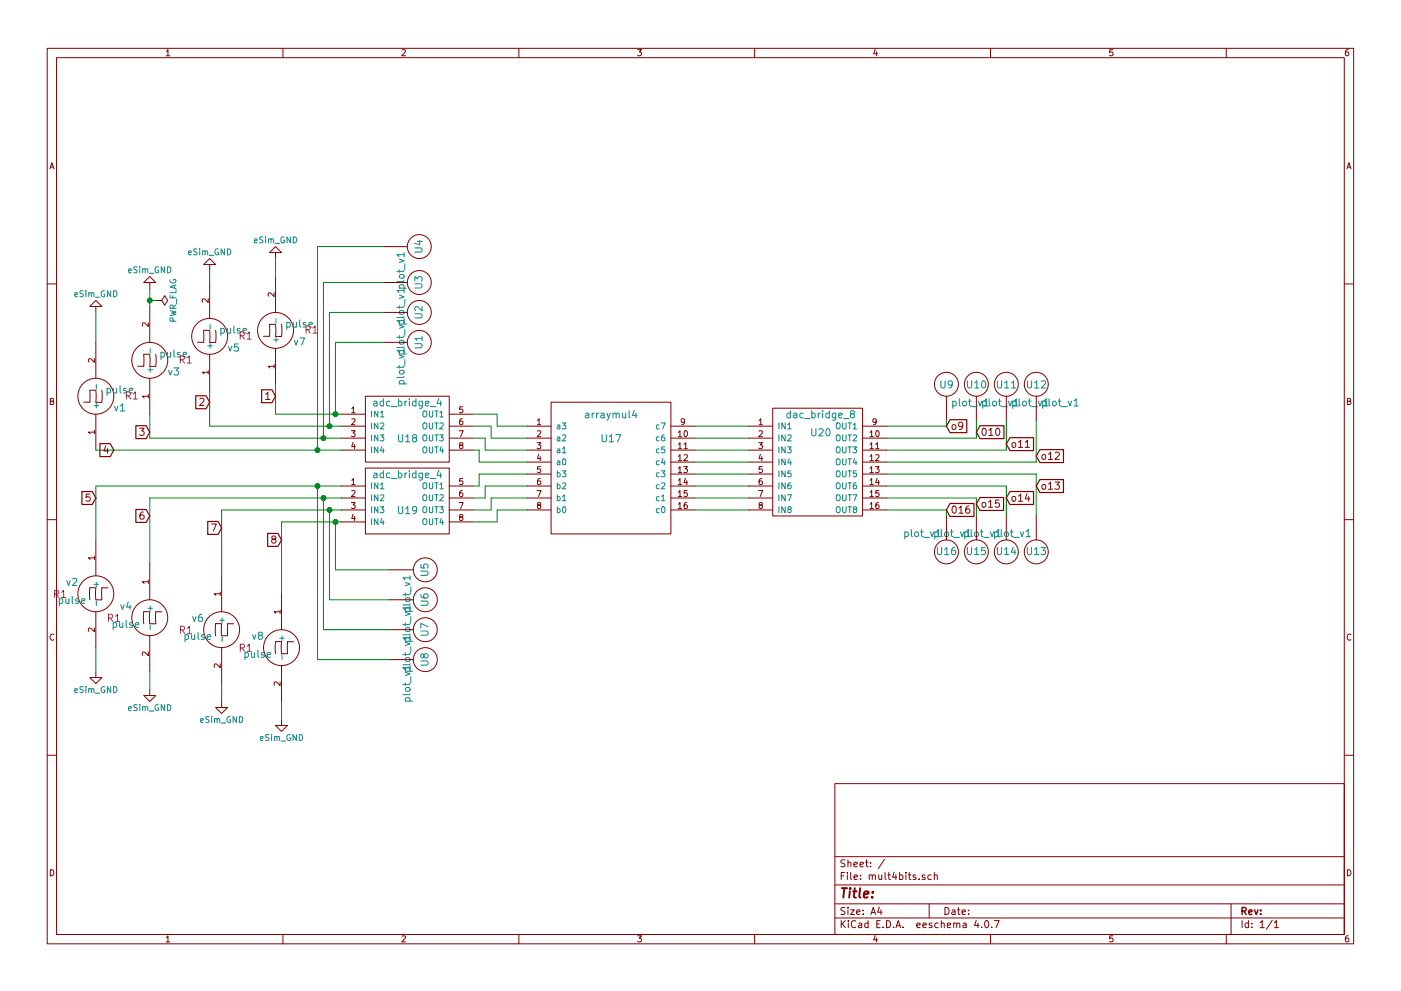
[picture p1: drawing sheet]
EESchema Schematic File Version 2
LIBS:adc-dac
LIBS:memory
LIBS:xilinx
LIBS:microcontrollers
LIBS:dsp
LIBS:microchip
LIBS:analog_switches
LIBS:motorola
LIBS:texas
LIBS:intel
LIBS:audio
LIBS:interface
LIBS:digital-audio
LIBS:philips
LIBS:display
LIBS:cypress
LIBS:siliconi
LIBS:opto
LIBS:atmel
LIBS:contrib
LIBS:power
LIBS:eSim_Plot
LIBS:transistors
LIBS:conn
LIBS:eSim_User
LIBS:regul
LIBS:74xx
LIBS:cmos4000
LIBS:eSim_Analog
LIBS:eSim_Devices
LIBS:eSim_Digital
LIBS:eSim_Hybrid
LIBS:eSim_Miscellaneous
LIBS:eSim_Power
LIBS:eSim_Sources
LIBS:eSim_Subckt
LIBS:eSim_Nghdl
LIBS:eSim_Ngveri
LIBS:mult4bits-cache
EELAYER 25 0
EELAYER END
$Descr A4 11693 8268
encoding utf-8
Sheet 1 1
Title ""
Date ""
Rev ""
Comp ""
Comment1 ""
Comment2 ""
Comment3 ""
Comment4 ""
$EndDescr
$Comp
L adc_bridge_4 U18
U 1 1
P 3400 3650
F 0 "U18" H 3400 3650 60  0000 C CNN
F 1 "adc_bridge_4" H 3400 3950 60  0000 C CNN
F 2 "" H 3400 3650 60  0000 C CNN
F 3 "" H 3400 3650 60  0000 C CNN
	1    3400 3650
	1    0    0    -1  
$EndComp
$Comp
L adc_bridge_4 U19
U 1 1
P 3400 4250
F 0 "U19" H 3400 4250 60  0000 C CNN
F 1 "adc_bridge_4" H 3400 4550 60  0000 C CNN
F 2 "" H 3400 4250 60  0000 C CNN
F 3 "" H 3400 4250 60  0000 C CNN
	1    3400 4250
	1    0    0    -1  
$EndComp
$Comp
L pulse v3
U 1 1
P 1250 3000
F 0 "v3" H 1050 3100 60  0000 C CNN
F 1 "pulse" H 1050 2950 60  0000 C CNN
F 2 "R1" H 950 3000 60  0000 C CNN
F 3 "" H 1250 3000 60  0000 C CNN
	1    1250 3000
	-1   0    0    1   
$EndComp
$Comp
L pulse v5
U 1 1
P 1750 2800
F 0 "v5" H 1550 2900 60  0000 C CNN
F 1 "pulse" H 1550 2750 60  0000 C CNN
F 2 "R1" H 1450 2800 60  0000 C CNN
F 3 "" H 1750 2800 60  0000 C CNN
	1    1750 2800
	-1   0    0    1   
$EndComp
$Comp
L pulse v7
U 1 1
P 2300 2750
F 0 "v7" H 2100 2850 60  0000 C CNN
F 1 "pulse" H 2100 2700 60  0000 C CNN
F 2 "R1" H 2000 2750 60  0000 C CNN
F 3 "" H 2300 2750 60  0000 C CNN
	1    2300 2750
	-1   0    0    1   
$EndComp
$Comp
L pulse v1
U 1 1
P 800 3300
F 0 "v1" H 600 3400 60  0000 C CNN
F 1 "pulse" H 600 3250 60  0000 C CNN
F 2 "R1" H 500 3300 60  0000 C CNN
F 3 "" H 800 3300 60  0000 C CNN
	1    800  3300
	-1   0    0    1   
$EndComp
$Comp
L pulse v4
U 1 1
P 1250 5150
F 0 "v4" H 1050 5250 60  0000 C CNN
F 1 "pulse" H 1050 5100 60  0000 C CNN
F 2 "R1" H 950 5150 60  0000 C CNN
F 3 "" H 1250 5150 60  0000 C CNN
	1    1250 5150
	1    0    0    -1  
$EndComp
$Comp
L pulse v6
U 1 1
P 1850 5250
F 0 "v6" H 1650 5350 60  0000 C CNN
F 1 "pulse" H 1650 5200 60  0000 C CNN
F 2 "R1" H 1550 5250 60  0000 C CNN
F 3 "" H 1850 5250 60  0000 C CNN
	1    1850 5250
	1    0    0    -1  
$EndComp
$Comp
L pulse v8
U 1 1
P 2350 5400
F 0 "v8" H 2150 5500 60  0000 C CNN
F 1 "pulse" H 2150 5350 60  0000 C CNN
F 2 "R1" H 2050 5400 60  0000 C CNN
F 3 "" H 2350 5400 60  0000 C CNN
	1    2350 5400
	1    0    0    -1  
$EndComp
$Comp
L pulse v2
U 1 1
P 800 4950
F 0 "v2" H 600 5050 60  0000 C CNN
F 1 "pulse" H 600 4900 60  0000 C CNN
F 2 "R1" H 500 4950 60  0000 C CNN
F 3 "" H 800 4950 60  0000 C CNN
	1    800  4950
	1    0    0    -1  
$EndComp
$Comp
L eSim_GND #PWR01
U 1 1
P 800 5600
F 0 "#PWR01" H 800 5350 50  0001 C CNN
F 1 "eSim_GND" H 800 5450 50  0000 C CNN
F 2 "" H 800 5600 50  0001 C CNN
F 3 "" H 800 5600 50  0001 C CNN
	1    800  5600
	1    0    0    -1  
$EndComp
$Comp
L eSim_GND #PWR02
U 1 1
P 1250 5750
F 0 "#PWR02" H 1250 5500 50  0001 C CNN
F 1 "eSim_GND" H 1250 5600 50  0000 C CNN
F 2 "" H 1250 5750 50  0001 C CNN
F 3 "" H 1250 5750 50  0001 C CNN
	1    1250 5750
	1    0    0    -1  
$EndComp
$Comp
L eSim_GND #PWR03
U 1 1
P 1850 5850
F 0 "#PWR03" H 1850 5600 50  0001 C CNN
F 1 "eSim_GND" H 1850 5700 50  0000 C CNN
F 2 "" H 1850 5850 50  0001 C CNN
F 3 "" H 1850 5850 50  0001 C CNN
	1    1850 5850
	1    0    0    -1  
$EndComp
$Comp
L eSim_GND #PWR04
U 1 1
P 2350 6000
F 0 "#PWR04" H 2350 5750 50  0001 C CNN
F 1 "eSim_GND" H 2350 5850 50  0000 C CNN
F 2 "" H 2350 6000 50  0001 C CNN
F 3 "" H 2350 6000 50  0001 C CNN
	1    2350 6000
	1    0    0    -1  
$EndComp
$Comp
L eSim_GND #PWR05
U 1 1
P 800 2600
F 0 "#PWR05" H 800 2350 50  0001 C CNN
F 1 "eSim_GND" H 800 2450 50  0000 C CNN
F 2 "" H 800 2600 50  0001 C CNN
F 3 "" H 800 2600 50  0001 C CNN
	1    800  2600
	-1   0    0    1   
$EndComp
$Comp
L eSim_GND #PWR06
U 1 1
P 1250 2400
F 0 "#PWR06" H 1250 2150 50  0001 C CNN
F 1 "eSim_GND" H 1250 2250 50  0000 C CNN
F 2 "" H 1250 2400 50  0001 C CNN
F 3 "" H 1250 2400 50  0001 C CNN
	1    1250 2400
	-1   0    0    1   
$EndComp
$Comp
L eSim_GND #PWR07
U 1 1
P 1750 2250
F 0 "#PWR07" H 1750 2000 50  0001 C CNN
F 1 "eSim_GND" H 1750 2100 50  0000 C CNN
F 2 "" H 1750 2250 50  0001 C CNN
F 3 "" H 1750 2250 50  0001 C CNN
	1    1750 2250
	-1   0    0    1   
$EndComp
$Comp
L eSim_GND #PWR08
U 1 1
P 2300 2150
F 0 "#PWR08" H 2300 1900 50  0001 C CNN
F 1 "eSim_GND" H 2300 2000 50  0000 C CNN
F 2 "" H 2300 2150 50  0001 C CNN
F 3 "" H 2300 2150 50  0001 C CNN
	1    2300 2150
	-1   0    0    1   
$EndComp
$Comp
L plot_v1 U5
U 1 1
P 3050 4750
F 0 "U5" H 3050 5250 60  0000 C CNN
F 1 "plot_v1" H 3250 5100 60  0000 C CNN
F 2 "" H 3050 4750 60  0000 C CNN
F 3 "" H 3050 4750 60  0000 C CNN
	1    3050 4750
	0    1    1    0   
$EndComp
$Comp
L plot_v1 U6
U 1 1
P 3050 5000
F 0 "U6" H 3050 5500 60  0000 C CNN
F 1 "plot_v1" H 3250 5350 60  0000 C CNN
F 2 "" H 3050 5000 60  0000 C CNN
F 3 "" H 3050 5000 60  0000 C CNN
	1    3050 5000
	0    1    1    0   
$EndComp
$Comp
L plot_v1 U7
U 1 1
P 3050 5250
F 0 "U7" H 3050 5750 60  0000 C CNN
F 1 "plot_v1" H 3250 5600 60  0000 C CNN
F 2 "" H 3050 5250 60  0000 C CNN
F 3 "" H 3050 5250 60  0000 C CNN
	1    3050 5250
	0    1    1    0   
$EndComp
$Comp
L plot_v1 U8
U 1 1
P 3050 5500
F 0 "U8" H 3050 6000 60  0000 C CNN
F 1 "plot_v1" H 3250 5850 60  0000 C CNN
F 2 "" H 3050 5500 60  0000 C CNN
F 3 "" H 3050 5500 60  0000 C CNN
	1    3050 5500
	0    1    1    0   
$EndComp
$Comp
L plot_v1 U4
U 1 1
P 3000 2050
F 0 "U4" H 3000 2550 60  0000 C CNN
F 1 "plot_v1" H 3200 2400 60  0000 C CNN
F 2 "" H 3000 2050 60  0000 C CNN
F 3 "" H 3000 2050 60  0000 C CNN
	1    3000 2050
	0    1    1    0   
$EndComp
$Comp
L plot_v1 U3
U 1 1
P 3000 2350
F 0 "U3" H 3000 2850 60  0000 C CNN
F 1 "plot_v1" H 3200 2700 60  0000 C CNN
F 2 "" H 3000 2350 60  0000 C CNN
F 3 "" H 3000 2350 60  0000 C CNN
	1    3000 2350
	0    1    1    0   
$EndComp
$Comp
L plot_v1 U2
U 1 1
P 3000 2600
F 0 "U2" H 3000 3100 60  0000 C CNN
F 1 "plot_v1" H 3200 2950 60  0000 C CNN
F 2 "" H 3000 2600 60  0000 C CNN
F 3 "" H 3000 2600 60  0000 C CNN
	1    3000 2600
	0    1    1    0   
$EndComp
$Comp
L plot_v1 U1
U 1 1
P 3000 2850
F 0 "U1" H 3000 3350 60  0000 C CNN
F 1 "plot_v1" H 3200 3200 60  0000 C CNN
F 2 "" H 3000 2850 60  0000 C CNN
F 3 "" H 3000 2850 60  0000 C CNN
	1    3000 2850
	0    1    1    0   
$EndComp
Wire Wire Line
	5800 3550 6250 3550
Wire Wire Line
	6250 3650 5800 3650
Wire Wire Line
	5800 3750 6250 3750
Wire Wire Line
	6250 3850 5800 3850
Wire Wire Line
	5800 3950 6250 3950
Wire Wire Line
	6250 4050 5800 4050
Wire Wire Line
	5800 4150 6250 4150
Wire Wire Line
	6250 4250 5800 4250
Wire Wire Line
	4000 3950 4000 4050
Wire Wire Line
	4050 4150 4050 4050
Wire Wire Line
	4050 4050 4400 4050
Wire Wire Line
	4400 4150 4100 4150
Wire Wire Line
	4100 4150 4100 4250
Wire Wire Line
	4150 4350 4150 4250
Wire Wire Line
	4150 4250 4400 4250
Wire Wire Line
	3950 3750 4000 3750
Wire Wire Line
	4000 3750 4000 3850
Wire Wire Line
	4000 3850 4400 3850
Wire Wire Line
	4400 3750 4050 3750
Wire Wire Line
	4050 3750 4050 3650
Wire Wire Line
	4050 3650 3950 3650
Wire Wire Line
	4400 3650 4100 3650
Wire Wire Line
	4100 3650 4100 3550
Wire Wire Line
	4100 3550 3950 3550
Wire Wire Line
	3950 3450 4150 3450
Wire Wire Line
	4150 3450 4150 3550
Wire Wire Line
	4150 3550 4400 3550
Wire Wire Line
	4000 4050 3950 4050
Wire Wire Line
	4050 4150 3950 4150
Wire Wire Line
	4100 4250 3950 4250
Wire Wire Line
	3950 4350 4150 4350
Wire Wire Line
	4000 3950 4400 3950
Wire Wire Line
	2850 4050 800  4050
Wire Wire Line
	800  4050 800  4500
Wire Wire Line
	1250 4150 1250 4700
Wire Wire Line
	1250 4150 2850 4150
Wire Wire Line
	1850 4800 1850 4250
Wire Wire Line
	1850 4250 2850 4250
Wire Wire Line
	2850 4350 2350 4350
Wire Wire Line
	2350 4350 2350 4950
Wire Wire Line
	800  3750 2850 3750
Wire Wire Line
	2850 3650 1250 3650
Wire Wire Line
	1250 3650 1250 3450
Wire Wire Line
	1750 3250 1750 3550
Wire Wire Line
	1750 3550 2850 3550
Wire Wire Line
	2850 3450 2300 3450
Wire Wire Line
	2300 3450 2300 3200
Wire Wire Line
	800  2600 800  2850
Wire Wire Line
	1250 2400 1250 2550
Wire Wire Line
	1750 2250 1750 2350
Wire Wire Line
	2300 2150 2300 2300
Wire Wire Line
	800  5400 800  5600
Wire Wire Line
	1250 5600 1250 5750
Wire Wire Line
	1850 5700 1850 5850
Wire Wire Line
	2350 5850 2350 6000
Wire Wire Line
	3200 2850 2800 2850
Wire Wire Line
	2800 2850 2800 3450
Connection ~ 2800 3450
Wire Wire Line
	3200 2600 2750 2600
Wire Wire Line
	2750 2600 2750 3550
Connection ~ 2750 3550
Wire Wire Line
	3200 2350 2700 2350
Wire Wire Line
	2700 2350 2700 3650
Connection ~ 2700 3650
Wire Wire Line
	3200 2050 2650 2050
Wire Wire Line
	2650 2050 2650 3750
Connection ~ 2650 3750
Wire Wire Line
	3250 4750 2800 4750
Wire Wire Line
	2800 4750 2800 4350
Connection ~ 2800 4350
Wire Wire Line
	2750 5000 3250 5000
Wire Wire Line
	2750 5000 2750 4250
Connection ~ 2750 4250
Wire Wire Line
	3250 5250 2700 5250
Wire Wire Line
	2700 5250 2700 4150
Connection ~ 2700 4150
Wire Wire Line
	3250 5500 2650 5500
Wire Wire Line
	2650 5500 2650 4050
Connection ~ 2650 4050
$Comp
L plot_v1 U10
U 1 1
P 8150 3700
F 0 "U10" H 8150 4200 60  0000 C CNN
F 1 "plot_v1" H 8350 4050 60  0000 C CNN
F 2 "" H 8150 3700 60  0000 C CNN
F 3 "" H 8150 3700 60  0000 C CNN
	1    8150 3700
	1    0    0    -1  
$EndComp
$Comp
L plot_v1 U9
U 1 1
P 7900 3700
F 0 "U9" H 7900 4200 60  0000 C CNN
F 1 "plot_v1" H 8100 4050 60  0000 C CNN
F 2 "" H 7900 3700 60  0000 C CNN
F 3 "" H 7900 3700 60  0000 C CNN
	1    7900 3700
	1    0    0    -1  
$EndComp
$Comp
L plot_v1 U11
U 1 1
P 8400 3700
F 0 "U11" H 8400 4200 60  0000 C CNN
F 1 "plot_v1" H 8600 4050 60  0000 C CNN
F 2 "" H 8400 3700 60  0000 C CNN
F 3 "" H 8400 3700 60  0000 C CNN
	1    8400 3700
	1    0    0    -1  
$EndComp
$Comp
L plot_v1 U12
U 1 1
P 8650 3700
F 0 "U12" H 8650 4200 60  0000 C CNN
F 1 "plot_v1" H 8850 4050 60  0000 C CNN
F 2 "" H 8650 3700 60  0000 C CNN
F 3 "" H 8650 3700 60  0000 C CNN
	1    8650 3700
	1    0    0    -1  
$EndComp
$Comp
L plot_v1 U14
U 1 1
P 8400 4100
F 0 "U14" H 8400 4600 60  0000 C CNN
F 1 "plot_v1" H 8600 4450 60  0000 C CNN
F 2 "" H 8400 4100 60  0000 C CNN
F 3 "" H 8400 4100 60  0000 C CNN
	1    8400 4100
	-1   0    0    1   
$EndComp
$Comp
L plot_v1 U13
U 1 1
P 8650 4100
F 0 "U13" H 8650 4600 60  0000 C CNN
F 1 "plot_v1" H 8850 4450 60  0000 C CNN
F 2 "" H 8650 4100 60  0000 C CNN
F 3 "" H 8650 4100 60  0000 C CNN
	1    8650 4100
	-1   0    0    1   
$EndComp
$Comp
L plot_v1 U15
U 1 1
P 8150 4100
F 0 "U15" H 8150 4600 60  0000 C CNN
F 1 "plot_v1" H 8350 4450 60  0000 C CNN
F 2 "" H 8150 4100 60  0000 C CNN
F 3 "" H 8150 4100 60  0000 C CNN
	1    8150 4100
	-1   0    0    1   
$EndComp
$Comp
L plot_v1 U16
U 1 1
P 7900 4100
F 0 "U16" H 7900 4600 60  0000 C CNN
F 1 "plot_v1" H 8100 4450 60  0000 C CNN
F 2 "" H 7900 4100 60  0000 C CNN
F 3 "" H 7900 4100 60  0000 C CNN
	1    7900 4100
	-1   0    0    1   
$EndComp
Wire Wire Line
	7400 3550 7900 3550
Wire Wire Line
	7900 3550 7900 3500
Wire Wire Line
	7400 3650 8150 3650
Wire Wire Line
	8150 3650 8150 3500
Wire Wire Line
	7400 3750 8400 3750
Wire Wire Line
	8400 3750 8400 3500
Wire Wire Line
	7400 3850 8650 3850
Wire Wire Line
	8650 3850 8650 3500
Wire Wire Line
	7400 4250 7900 4250
Wire Wire Line
	7900 4250 7900 4300
Wire Wire Line
	7400 4150 8150 4150
Wire Wire Line
	8150 4150 8150 4300
Wire Wire Line
	7400 4050 8400 4050
Wire Wire Line
	8400 4050 8400 4300
Wire Wire Line
	7400 3950 8650 3950
Wire Wire Line
	8650 3950 8650 4300
Text GLabel 2300 3300 0    60   Input ~ 0
1
Text GLabel 1750 3350 0    60   Input ~ 0
2
Text GLabel 1250 3600 0    60   Input ~ 0
3
Text GLabel 950  3750 0    60   Input ~ 0
4
Text GLabel 800  4150 0    60   Input ~ 0
5
Text GLabel 1250 4300 0    60   Input ~ 0
6
Text GLabel 1850 4400 0    60   Input ~ 0
7
Text GLabel 2350 4500 0    60   Input ~ 0
8
Text GLabel 7900 3550 2    60   Input ~ 0
o9
Text GLabel 8150 3600 2    60   Input ~ 0
010
Text GLabel 8400 3700 2    60   Input ~ 0
o11
Text GLabel 8650 3800 2    60   Input ~ 0
o12
Text GLabel 8650 4050 2    60   Input ~ 0
o13
Text GLabel 8400 4150 2    60   Input ~ 0
o14
Text GLabel 8150 4200 2    60   Input ~ 0
o15
Text GLabel 7900 4250 2    60   Input ~ 0
016
$Comp
L PWR_FLAG #FLG09
U 1 1
P 1300 2500
F 0 "#FLG09" H 1300 2575 50  0001 C CNN
F 1 "PWR_FLAG" H 1300 2650 50  0000 C CNN
F 2 "" H 1300 2500 50  0001 C CNN
F 3 "" H 1300 2500 50  0001 C CNN
	1    1300 2500
	0    1    1    0   
$EndComp
Wire Wire Line
	1300 2500 1250 2500
Connection ~ 1250 2500
$Comp
L dac_bridge_8 U20
U 1 1
P 6850 3600
F 0 "U20" H 6850 3600 60  0000 C CNN
F 1 "dac_bridge_8" H 6850 3750 60  0000 C CNN
F 2 "" H 6850 3600 60  0000 C CNN
F 3 "" H 6850 3600 60  0000 C CNN
	1    6850 3600
	1    0    0    -1  
$EndComp
$Comp
L arraymul4 U17
U 1 1
P 2250 5450
F 0 "U17" H 5100 7250 60  0000 C CNN
F 1 "arraymul4" H 5100 7450 60  0000 C CNN
F 2 "" H 5100 7400 60  0000 C CNN
F 3 "" H 5100 7400 60  0000 C CNN
	1    2250 5450
	1    0    0    -1  
$EndComp
$EndSCHEMATC
